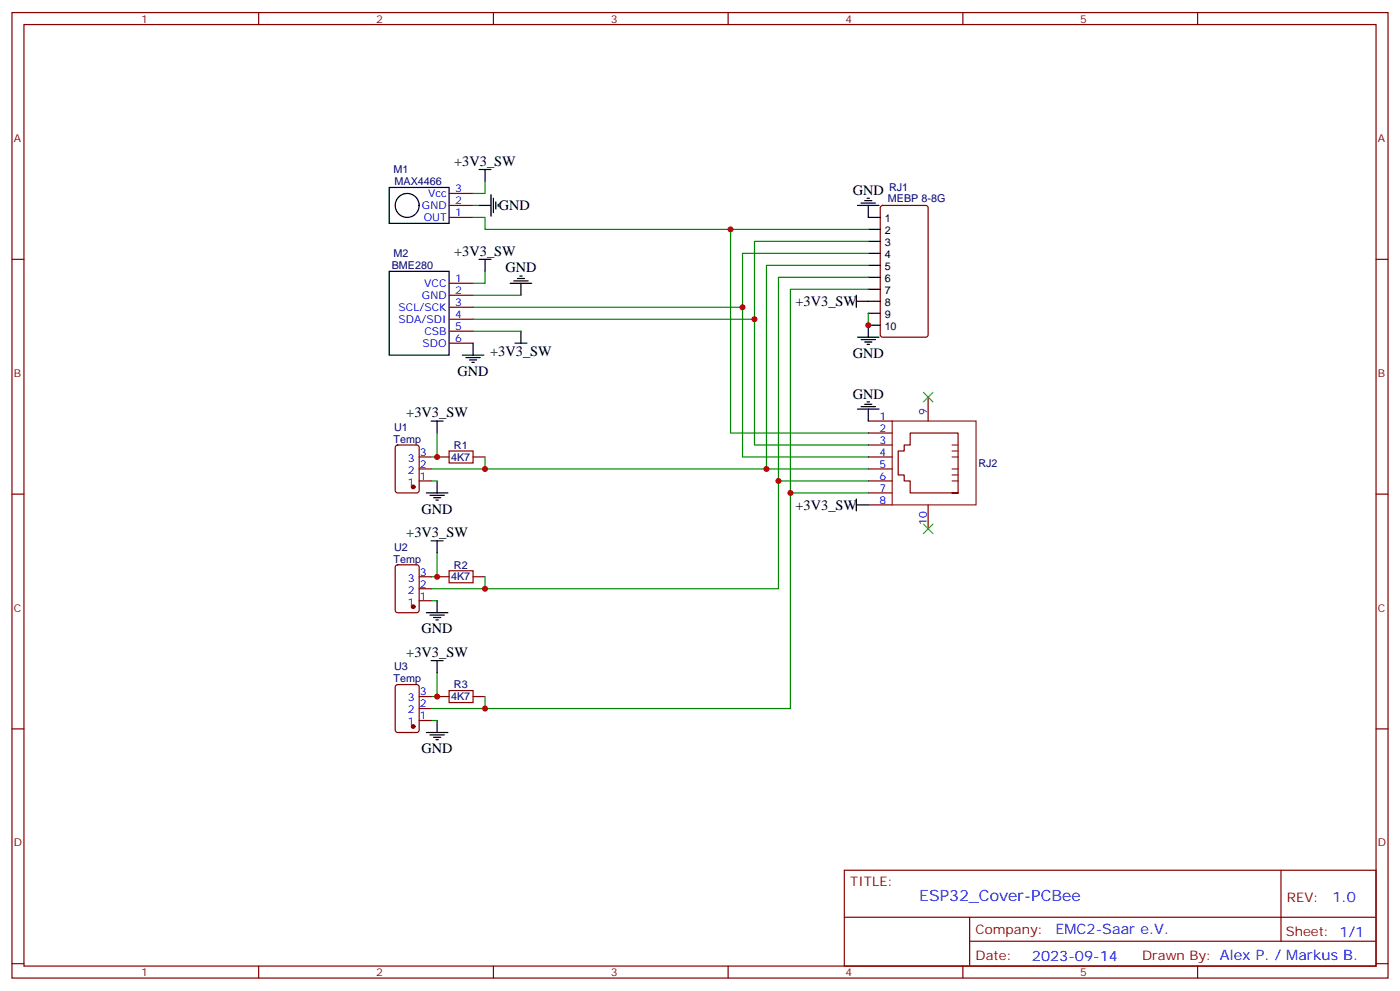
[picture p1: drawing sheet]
<svg xmlns="http://www.w3.org/2000/svg" width="412mm" height="292mm" viewBox="0 0 412 292" stroke-linecap="round" stroke-linejoin="round" font-family="sans-serif">
<g fill="none" stroke="#870000" stroke-width=".35">
<path d="M3.5 3.7h405.4v284.3h-405.4zM7.1 7.2h398.2v277.3h-398.2zM76.2 3.7v3.5M145.3 3.7v3.5M214.5 3.7v3.5M283.6 3.7v3.5M352.8 3.7v3.5M132.3 57h7M3.5 76.4h3.6M132.3 64h7M132.3 60.5h7M259.5 60.7l.5-.2h12.7l.6 .4 .1 37.7-.5 .7h-12.9l-.7-.5v-37.6z"/>
<path d="M405.3 76.4h3.6M132.3 83.4h7M132.3 87h7M132.3 90.5h7M132.3 94h7M132.3 97.5h7M132.3 101.1h7M273.4 116.9v7.1M116.7 131.3l.4-.2h5.7l.6 .4 .1 13-.5 .6-5.9 .1-.6-.5-.1-12.9zM123.5 138.1h3.5M123.5 134.6h3.5M128.8 134.6h3.5"/>
<path d="M139.3 134.6h3.6M255.8 138.1h7M255.8 134.6h7M255.8 124h7M255.8 127.5h7M255.8 131.1h7M3.5 145.5h3.6M123.5 141.6h3.5M255.8 141.6h7M255.8 148.7h7M255.8 145.2h7M273.4 148.7v7.1"/>
<path d="M280.5 145.2h1.7h-14.1v-3.6h-1.8v-1.7h-1.7v-7.1h1.7v-1.7h1.8v-3.6h14.1v17.7M405.3 145.5h3.6M116.7 166.5l.4-.2h5.7l.6 .5 .1 12.9-.5 .7h-5.9l-.6-.4-.1-13zM123.5 169.9h3.5M123.5 176.9h3.5M123.5 173.4h3.5M128.8 169.9h3.5M139.3 169.9h3.6M3.5 214.7h3.6M116.7 201.8l.4-.2h5.7l.6 .4 .1 13-.5 .7h-5.9l-.6-.4-.1-13zM123.5 205.1h3.5M123.5 212.2h3.5"/>
<path d="M123.5 208.7h3.5M128.8 205.1h3.5M139.3 205.1h3.6M405.3 214.7h3.6M248.7 256.3h156.6v28.2h-156.6zM377.3 256.3v20.9M248.7 270.1h156.5M285.6 277.2h119.6M285.6 270.1v14.2M3.5 283.8h3.6M76.2 284.5v3.5M145.3 284.5v3.5"/>
<path d="M214.5 284.5v3.5M283.6 284.5v3.5M352.8 284.5v3.5M405.3 283.8h3.6"/>
</g>
<g fill="none" stroke="#000" stroke-width=".35">
<path d="M114.7 55.2h17.6v10.6h-17.6zM141.1 49.9h3.5M142.9 49.9v3.5M144.6 57.3v6.4M145.3 58.4v4.2M146 59.4v2.2M253.6 59.8h4.3M254.7 59.1h2.1M255.4 58.4h.7M114.7 79.9h17.6v24.7h-17.6zM141.1 60.5h3.5M141.1 76.4h3.5"/>
<path d="M142.9 76.4v3.5M146.8 60.1v.8M252.6 60.5h6.3M255.8 60.5v3.5h3.5M255.8 67.6h3.5M255.8 71.1h3.5M255.8 74.6h3.5M255.8 78.1h3.5M150.3 83.4h6.3M151.3 82.7h4.3M152.4 82h2.1M153.1 81.3h.7"/>
<path d="M153.5 83.4v3.6M153.5 97.5v3.6M252.2 88.7h7.1M252.2 87v3.5M252.6 99.3h6.3M255.8 81.7h3.5M255.8 85.2h3.5M255.8 92.3h3.5M259.3 95.8h-3.5v3.5M136.2 104.6h6.3M137.2 105.3h4.3M138.3 106h2.1"/>
<path d="M139 106.7h.7M139.3 101.1v3.5M151.7 101.1h3.5M253.6 100h4.3M253.6 119.8h4.3M254.7 100.7h2.1M254.7 119.1h2.1M255.4 101.4h.7M255.4 118.4h.7M127 124h3.5M128.8 124v3.5M252.6 120.5h6.3"/>
<path d="M255.8 120.5v3.5M125.6 145.2h6.3M126.6 145.9h4.3M127 159.3h3.5M127.7 146.6h2.1M128.4 147.3h.7M128.8 141.6v3.6M128.8 159.3v3.5M252.2 146.9v3.6M252.2 148.7h3.6M128.8 176.9v3.5M125.6 180.4h6.3"/>
<path d="M126.6 181.2h4.3M127 194.6h3.5M127.7 181.9h2.1M128.4 182.6h.7M128.8 194.6v3.5M125.6 215.7h6.3M126.6 216.4h4.3M127.7 217.1h2.1M128.4 217.8h.7M128.8 212.2v3.5"/>
<circle cx="119.9" cy="60.5" r="3.5"/>
</g>
<g fill="#870000" stroke="#870000" stroke-width=".35">
<circle cx="121.7" cy="143.4" r=".53"/>
<circle cx="121.7" cy="178.7" r=".53"/>
<circle cx="121.7" cy="214" r=".53"/>
</g>
<g fill="none" stroke="#008700" stroke-width=".35">
<path d="M142.9 53.4v3.6h-3.6M139.3 64h3.6v3.6h112.9M139.3 60.5h1.8M142.9 79.9v3.5h-3.6M215.2 67.6v59.9h40.6M255.8 78.1h-30v60h-98.8M255.8 71.1h-33.6v22.9h-82.9M255.8 74.6h-37.1v15.9h-79.4M139.3 87h14.2M139.3 97.5h14.2M218.7 90.5v44.1h37.1M222.2 94v37.1h33.6"/>
<path d="M255.8 85.2h-23v123.5h-105.8M255.8 81.7h-26.5v91.7h-86.4v-3.5M255.8 92.3v3.5M128.8 127.5v7.1h-1.8M142.9 134.6v3.5M225.8 138.1h30M127 141.6h1.8M229.3 141.6h26.5M232.8 145.2h23M127 176.9h1.8M127 173.4h15.9M128.8 162.8v7.1h-1.8"/>
<path d="M128.8 198.1v7h-1.8M127 212.2h1.8M142.9 205.1v3.6"/>
</g>
<path d="M132.3 132.8h7v3.5h-7zM132.3 168.1h7v3.5h-7zM132.3 203.4h7v3.5h-7z" fill="none" stroke="#a10000" stroke-width=".35"/>
<path d="M262.8 124h24.7v24.7h-24.7zM280.5 139.9h1.7M280.5 138.1h1.7M280.5 134.6h1.7M280.5 132.8h1.7M280.5 131.1h1.7M280.5 141.6h1.7" fill="none" stroke="#8c2424" stroke-width=".35"/>
<path d="M272 115.5l2.8 2.9M274.8 115.5l-2.8 2.9M272 154.3l2.8 2.9M274.8 154.3l-2.8 2.9" fill="none" stroke="#3c3" stroke-width=".35"/>
<g fill="#c00">
<circle cx="128.8" cy="134.6" r=".88"/>
<circle cx="255.8" cy="95.8" r=".88"/>
<circle cx="128.8" cy="169.9" r=".88"/>
<circle cx="128.8" cy="205.1" r=".88"/>
<circle cx="142.9" cy="138.1" r=".88"/>
<circle cx="142.9" cy="173.4" r=".88"/>
<circle cx="142.9" cy="208.7" r=".88"/>
<circle cx="232.8" cy="145.2" r=".88"/>
<circle cx="229.3" cy="141.6" r=".88"/>
<circle cx="225.8" cy="138.1" r=".88"/>
<circle cx="218.7" cy="90.5" r=".88"/>
<circle cx="222.3" cy="94" r=".88"/>
<circle cx="215.2" cy="67.6" r=".88"/>
</g>
<text font-size="4.6" fill="#00f" x="270.8" y="265.3">ESP32_Cover-PCBee</text>
<g font-size="4.2">
<text x="133.8" y="48.9">+3V3_SW</text>
<text x="251.2" y="57.4">GND</text>
<text x="146.9" y="62">GND</text>
<text x="133.8" y="75.3">+3V3_SW</text>
<text x="148.9" y="80.2">GND</text>
<text x="234.3" y="90.1">+3V3_SW</text>
<text x="144.4" y="105">+3V3_SW</text>
<text x="251.2" y="105.4">GND</text>
<text x="134.8" y="110.7">GND</text>
<text x="251.2" y="117.4">GND</text>
<text x="119.7" y="123">+3V3_SW</text>
<text x="124.2" y="151.3">GND</text>
<text x="234.3" y="150.1">+3V3_SW</text>
<text x="119.7" y="158.2">+3V3_SW</text>
<text x="124.2" y="186.5">GND</text>
<text x="119.7" y="193.5">+3V3_SW</text>
<text x="124.2" y="221.8">GND</text>
</g>
<g font-size="4.2" fill="#00f">
<text x="392.5" y="265.6">1.0</text>
<text x="310.9" y="275.1">EMC2-Saar e.V.</text>
<text x="304" y="282.9">2023-09-14</text>
</g>
<g font-size="3.9" fill="#800">
<text x="250.5" y="260.9">TITLE:</text>
<text x="379.1" y="265.6">REV:</text>
<text x="287.4" y="275.1">Company:</text>
<text x="378.7" y="275.7">Sheet: 1/1</text>
<text x="287.4" y="282.8">Date:</text>
<text x="336.4" y="282.8">Draw</text>
<text x="346.6" y="282.8">n By: Alex P. / Markus B.</text>
</g>
<g font-size="3.2" fill="#800">
<text x="41.6" y="6.7">1</text>
<text x="110.8" y="6.7">2</text>
<text x="179.9" y="6.7">3</text>
<text x="249.1" y="6.7">4</text>
<text x="318.2" y="6.7">5</text>
<text x="4.1" y="41.8">A</text>
<text x="405.9" y="41.8">A</text>
<text x="4.1" y="110.9">B</text>
<text x="405.9" y="110.9">B</text>
<text x="4.1" y="180.1">C</text>
<text x="405.9" y="180.1">C</text>
<text x="4.1" y="249.2">D</text>
<text x="405.9" y="249.2">D</text>
<text x="41.6" y="287.5">1</text>
<text x="110.8" y="287.5">2</text>
<text x="179.9" y="287.5">3</text>
<text x="249.1" y="287.5">4</text>
<text x="318.2" y="287.5">5</text>
</g>
<g font-size="3.2" fill="#000080">
<text x="115.9" y="51">M1</text>
<text x="116.2" y="54.5">MAX4466</text>
<text x="261.5" y="59.4">MEBP 8-8G</text>
<text x="261.9" y="56.3">RJ1</text>
<text x="115.9" y="75.7">M2</text>
<text x="115.4" y="79.2">BME280</text>
<text x="115.9" y="130.4">Temp</text>
<text x="116.1" y="126.9">U1</text>
<text x="132.9" y="135.7">4K7</text>
<text x="133.7" y="132.2">R1</text>
<text x="288.2" y="137.6">RJ2</text>
<text x="115.9" y="165.7">Temp</text>
<text x="116.1" y="162.1">U2</text>
<text x="133.7" y="167.4">R2</text>
<text x="132.9" y="171">4K7</text>
<text x="116.1" y="197.4">U3</text>
<text x="115.9" y="200.9">Temp</text>
<text x="133.7" y="202.7">R3</text>
<text x="132.9" y="206.2">4K7</text>
</g>
<g font-size="3.2" fill="#00f">
<text x="126.1" y="58">Vcc</text>
<text x="134.1" y="56.6">3</text>
<text x="124.3" y="61.6">GND</text>
<text x="124.8" y="65.1">OUT</text>
<text x="134.1" y="63.7">1</text>
<text x="134.1" y="60.1">2</text>
<text x="134.1" y="83.1">1</text>
<text x="124.3" y="88">GND</text>
<text x="125" y="84.5">VCC</text>
<text x="134.1" y="86.6">2</text>
<text x="117.4" y="91.5">SCL/SCK</text>
<text x="117.4" y="95.1">SDA/SDI</text>
<text x="134.1" y="90.1">3</text>
<text x="134.1" y="93.7">4</text>
<text x="125" y="98.6">CSB</text>
<text x="134.1" y="97.2">5</text>
<text x="134.1" y="100.7">6</text>
<text x="124.5" y="102.1">SDO</text>
<text x="259" y="123.6">1</text>
<text x="273" y="122.2" transform="rotate(-90 273 122.2)">9</text>
<text x="259" y="127.2">2</text>
<text x="259" y="130.7">3</text>
<text x="120.2" y="136">3</text>
<text x="123.6" y="137.8">2</text>
<text x="123.6" y="134.2">3</text>
<text x="259" y="134.2">4</text>
<text x="259" y="137.8">5</text>
<text x="120.2" y="143.1">1</text>
<text x="120.2" y="139.5">2</text>
<text x="123.6" y="141.3">1</text>
<text x="259" y="141.3">6</text>
<text x="259" y="148.3">8</text>
<text x="259" y="144.8">7</text>
<text x="273" y="154.5" transform="rotate(-90 273 154.5)">10</text>
<text x="120.2" y="171.3">3</text>
<text x="123.6" y="173">2</text>
<text x="123.6" y="169.5">3</text>
<text x="120.2" y="178.3">1</text>
<text x="120.2" y="174.8">2</text>
<text x="123.6" y="176.6">1</text>
<text x="120.2" y="206.6">3</text>
<text x="123.6" y="208.3">2</text>
<text x="123.6" y="204.8">3</text>
<text x="120.2" y="213.6">1</text>
<text x="120.2" y="210.1">2</text>
<text x="123.6" y="211.8">1</text>
</g>
<g font-size="3.2">
<text x="260.6" y="65.4">1</text>
<text x="260.6" y="69">2</text>
<text x="260.6" y="72.5">3</text>
<text x="260.6" y="76">4</text>
<text x="260.6" y="79.6">5</text>
<text x="260.6" y="83.1">6</text>
<text x="260.6" y="86.6">7</text>
<text x="260.6" y="90.1">8</text>
<text x="260.6" y="93.7">9</text>
<text x="260.6" y="97.2">10</text>
</g>
</svg>
